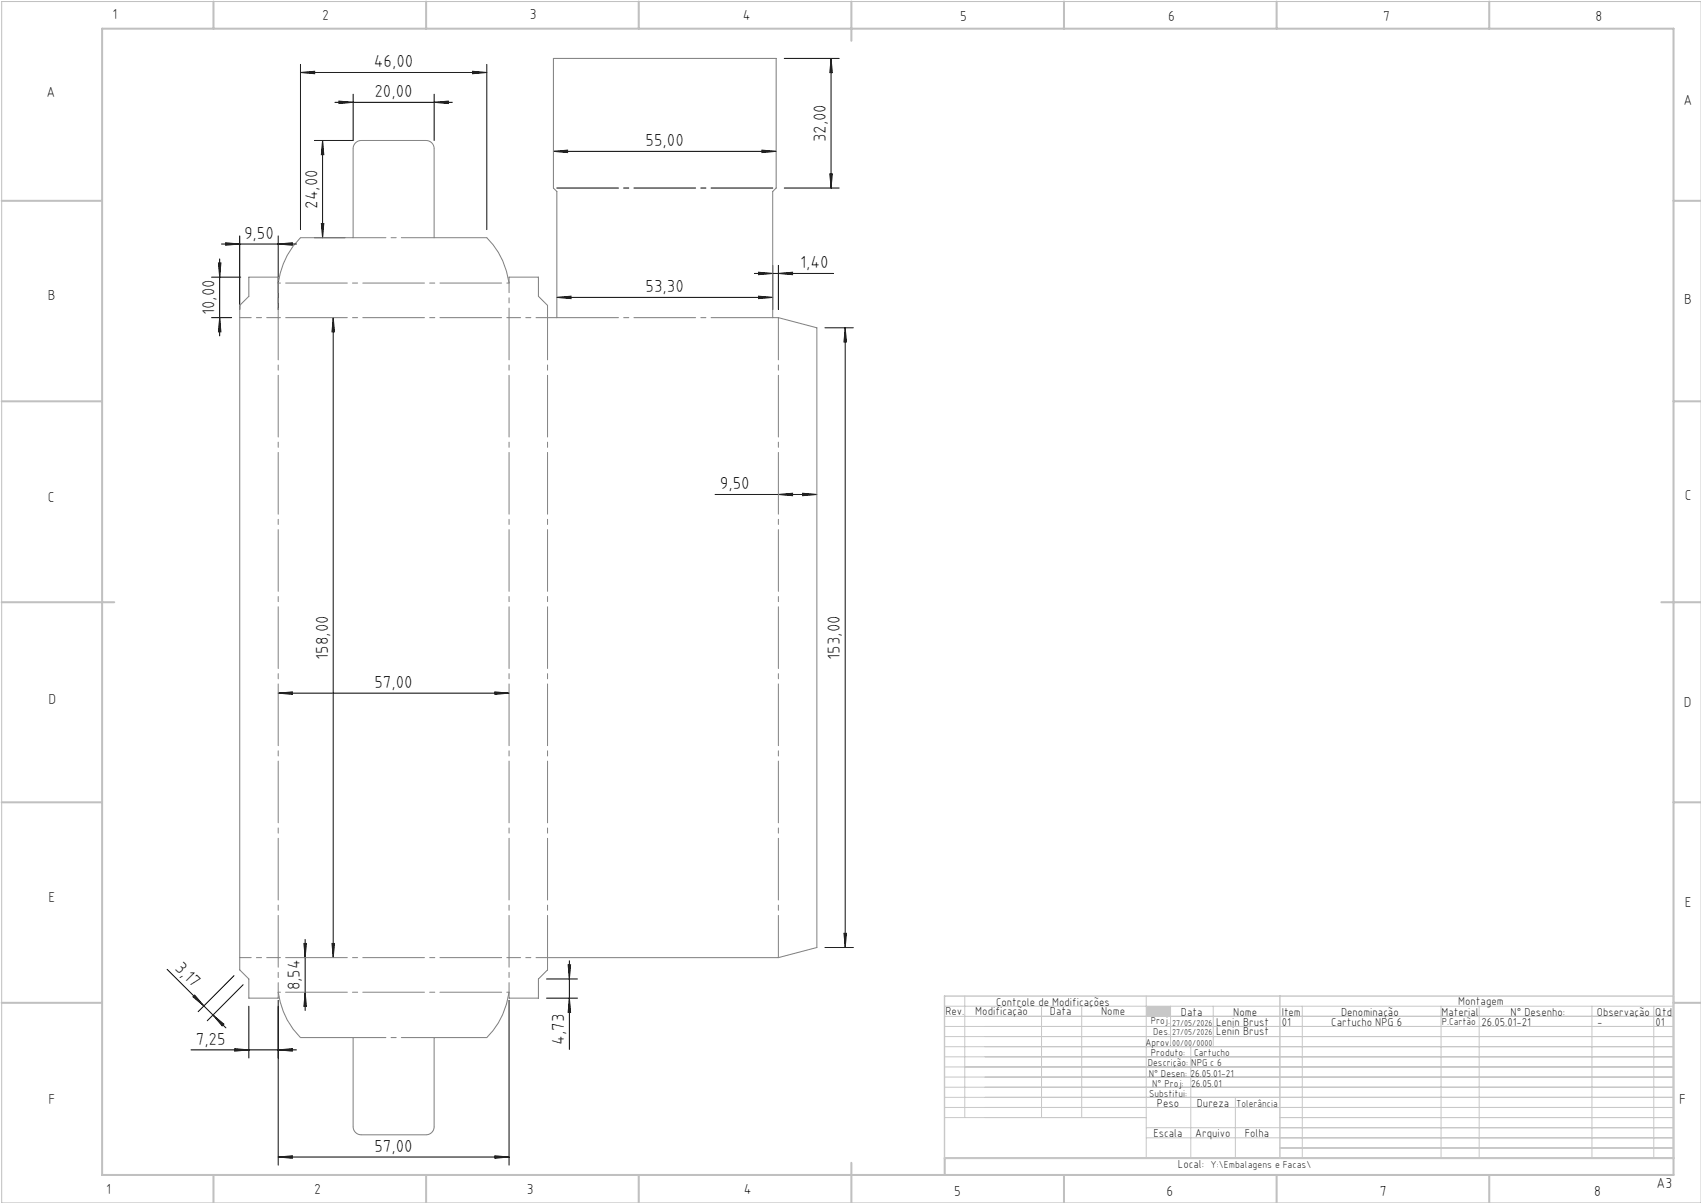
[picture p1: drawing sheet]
<svg xmlns="http://www.w3.org/2000/svg" width="420mm" height="297mm" viewBox="0 0 420 297" stroke-linecap="round" stroke-linejoin="round" font-family="sans-serif">
<path d="M.4 .4h419.6v296.6h-419.6z" fill="none" stroke="#c0c0c0" stroke-width=".25"/>
<g fill="none" stroke="#c0c0c0" stroke-width=".5">
<path d="M25.2 7.1h388v283h-388zM52.7 .4v6.7M105.2 .4v6.7M157.7 .4v6.7M210.2 .4v9.7M262.7 .4v6.7M315.2 .4v6.7M367.7 .4v6.7M.4 49.6h24.8M413.2 49.6h6.8M.4 99.1h24.8M413.2 99.1h6.8"/>
<path d="M.4 148.7h27.8M410.2 148.7h9.8M.4 198.1h24.8M413.2 198.1h6.8M.4 247.6h24.8M413.2 247.6h6.8M52.7 290.1v6.9M105.2 290.1v6.9M157.7 290.1v6.9M210.2 287.1v9.9M262.7 290.1v6.9M315.2 290.1v6.9"/>
<path d="M367.7 290.1v6.9M413.2 285.9h-179.9v4.2"/>
</g>
<g fill="none" stroke="#c3c8d2" stroke-width=".25">
<path d="M233.2 250.9h180M233.2 248.4h180M233.2 253.4h180M233.2 255.9h180M233.2 258.4h180M238.2 245.9v30M257.2 248.4v27.5M267.1 248.4v27.5M283 245.9v40M289 248.4v10M294 258.4v27.5M299.6 248.4v10"/>
<path d="M321.5 248.4v37.5M355.8 248.4v37.5M365.2 248.4v37.5M393.1 248.4v37.5M408.3 248.4v37.5M233.2 260.9h180M233.2 263.4h180M233.2 265.9h180M233.2 268.4h180M233.2 270.9h180M233.2 273.4h180M233.2 275.9h49.8"/>
<path d="M283 278.4h130.2M305 270.9v15M316 275.9h97.2M283 280.9h130.2M316 283.4h97.2"/>
</g>
<path d="M233.2 245.9h180v40h-180zM316 245.9v40" fill="none" stroke="#c3c8d2" stroke-width=".35"/>
<path d="M283 248.4h6v2.5h-6z" fill-rule="evenodd" fill="#c3c8d2"/>
<g fill="none" stroke="#000" stroke-width=".25">
<path d="M74.2 17.9l3.5-.3v.6zM74.2 15.9v40.8M74.2 17.9h46M116.7 17.6l3.5 .3-3.5 .3zM120.2 15.9v40.8M193.6 14.4h13.6M205.2 14.4v32M205.2 14.4l.3 3.5h-.6zM79.6 34.7v24M79.6 34.7l.3 3.5h-.6zM82.7 25.3h29M83.7 25l3.5 .3-3.5 .3z"/>
<path d="M87.2 23.3v11.4h-9.6M107.2 25.3l3.5-.3v.6zM107.2 23.3v11.4M136.6 37.4l3.5-.3v.6zM136.6 37.4h55M188.1 37.1l3.5 .3-3.5 .3zM55.7 59.9l3.5 .3-3.5 .3zM59.2 58.2v18.2M68.7 58.2v18.2M77.6 58.7h7.6M79.3 55.2h.6l-.3 3.5zM193.6 46.4h13.6"/>
<path d="M204.9 42.9h.6l-.3 3.5zM52.2 68.4h7.2M52.2 78.4h5M53.9 64.9h.6l-.3 3.5zM54.2 63.9v19M54.2 78.4l.3 3.5h-.6zM54.7 60.2h18.5M68.7 60.2l3.5-.3v.6zM82.3 78.4l.3 3.5h-.6zM82.3 78.4v158M137.5 73.4l3.5-.3v.6zM137.5 73.4h53.3"/>
<path d="M186.3 67.5h19.5M187.3 73.1l3.5 .3-3.5 .3zM187.3 67.2l3.5 .3-3.5 .3zM190.8 65.5v10.9M192.2 67.5l3.5-.3v.6zM192.2 65.5v10.9M203.7 80.9h7M208.7 80.9v153M208.7 80.9l.3 3.5h-.6zM176.6 122.1h25.1M192.2 122.1l3.5-.3v.6zM198.2 121.8l3.5 .3-3.5 .3z"/>
<path d="M68.7 171.1l3.5-.3v.6zM68.7 171.1h57M122.2 170.8l3.5 .3-3.5 .3zM41.3 239.3l14.5 14.5M75 232.9h.6l-.3 3.5zM75.3 231.9v17.6M82 232.9h.6l-.3 3.5zM140.3 238.2h.6l-.3 3.5zM140.6 237.2v21.9M203.7 233.9h7M208.4 230.4h.6l-.3 3.5zM47.2 259.2h26"/>
<path d="M48.1 245.7l2.2 2.6-2.7-2.2zM52.6 250.6l2.7 2.2-.4 .5zM57.8 240.9l-8.9 8.9M57.9 258.9l3.5 .3-3.5 .3zM60 243.1l-8.8 8.9M61.4 248.4v12.8M68.7 259.2l3.5-.3v.6zM68.7 247v40.7M75.3 245l.3 3.5h-.6zM125.7 247v40.7M134.9 246.4h7.7M134.9 241.7h7.7"/>
<path d="M140.6 246.4l.3 3.5h-.6zM68.7 285.7l3.5-.3v.6zM68.7 285.7h57M122.2 285.4l3.5 .3-3.5 .3z"/>
</g>
<path d="M87.7 35.3l.7-.4 .8-.2h16l1.2 .4 .6 .8 .2 .8v22h13a19.2 19.2 0 0 1 5.5 11.2v-1.5h7.2v4.8l2.3 2.2v3h2.3v-31.1l-.9-.9v-32h55v32l-.8 .9v31.1h1.4l9.5 2.5v153l-9.5 2.5h-57v3.1l-2.3 2.2v4.7h-7.2v-1.4a19.5 19.5 0 0 1-5.5 11.2h-13v22.2l-.2 .6-.5 .7-.7 .4-.6 .1h-16l-1.2-.4-.6-.8-.2-.8v-22h-13a19.3 19.3 0 0 1-5.5-11.2v1.4h-7.3v-4.7l-2.2-2.2v-164.1l2.2-2.2v-4.8h7.3v1.5a19.7 19.7 0 0 1 5.5-11.2h13v-22l.2-.8z" fill="none" stroke="#808080" stroke-width=".25"/>
<path d="M136.6 46.4h55" fill="none" stroke="#000" stroke-width=".25" stroke-dasharray="15.2 1.3 1.3 1.3" stroke-dashoffset="-.8"/>
<path d="M59.2 78.4h9.5M125.7 78.4h9.5M68.7 236.4h-9.5M135.2 236.4h-9.5" fill="none" stroke="#808080" stroke-width=".25" stroke-dasharray="15.2 1.3 1.3 1.3" stroke-dashoffset="12.4"/>
<path d="M68.7 78.4v158M125.7 78.4v158M135.2 78.4v158M192.2 78.4v158" fill="none" stroke="#808080" stroke-width=".25" stroke-dasharray="15.2 1.3 1.3 1.3" stroke-dashoffset="4.8"/>
<path d="M68.7 78.4h57M125.7 69.9h-57M125.7 236.4h-57M125.7 245h-57" fill="none" stroke="#808080" stroke-width=".25" stroke-dasharray="15.2 1.3 1.3 1.3" stroke-dashoffset="-1.8"/>
<path d="M137.5 78.4h53.3" fill="none" stroke="#808080" stroke-width=".25" stroke-dasharray="15.2 1.3 1.3 1.3"/>
<path d="M87.2 58.7h20M87.2 256.2h20" fill="none" stroke="#808080" stroke-width=".25" stroke-dasharray="15.2 1.3 1.3 1.3" stroke-dashoffset="7.1"/>
<path d="M68.7 69.9v8.5M125.7 69.9v8.5M68.7 245v-8.6M125.7 245v-8.6" fill="none" stroke="#808080" stroke-width=".25" stroke-dasharray="15.2 1.3 1.3 1.3" stroke-dashoffset="12.9"/>
<g fill="#000">
<path d="M79.6 34.7l.3 3.5h-.6zM79.3 55.2h.6l-.3 3.5zM53.9 64.9h.6l-.3 3.5zM54.2 78.4l.3 3.5h-.6zM82.3 78.4l.3 3.5h-.6zM82 232.9h.6l-.3 3.5zM75 232.9h.6l-.3 3.5zM75.3 245l.3 3.5h-.6zM208.7 80.9l.3 3.5h-.6zM208.4 230.4h.6l-.3 3.5z"/>
<path d="M83.7 25l3.5 .3-3.5 .3zM107.2 25.3l3.5-.3v.6zM55.7 59.9l3.5 .3-3.5 .3zM68.7 60.2l3.5-.3v.6zM74.2 17.9l3.5-.3v.6zM116.7 17.6l3.5 .3-3.5 .3zM137.5 73.4l3.5-.3v.6zM187.3 73.1l3.5 .3-3.5 .3zM136.6 37.4l3.5-.3v.6zM188.1 37.1l3.5 .3-3.5 .3zM187.3 67.2l3.5 .3-3.5 .3zM192.2 67.5l3.5-.3v.6z"/>
<path d="M204.9 42.9h.6l-.3 3.5zM205.2 14.4l.3 3.5h-.6z"/>
<path d="M198.2 121.8l3.5 .3-3.5 .3zM192.2 122.1l3.5-.3v.6zM68.7 259.2l3.5-.3v.6zM57.9 258.9l3.5 .3-3.5 .3z"/>
<path d="M68.7 171.1l3.5-.3v.6zM122.2 170.8l3.5 .3-3.5 .3z"/>
<path d="M52.6 250.6l2.7 2.2-.4 .5zM48.1 245.7l2.2 2.6-2.7-2.2z"/>
<path d="M140.6 246.4l.3 3.5h-.6zM140.3 238.2h.6l-.3 3.5z"/>
<path d="M68.7 285.7l3.5-.3v.6zM122.2 285.4l3.5 .3-3.5 .3z"/>
</g>
<g font-size="4.3">
<text x="92.3" y="16.6">46,00</text>
<text x="92.5" y="24">20,00</text>
<text x="203.9" y="35.2" transform="rotate(-90 203.9 35.2)">32,00</text>
<text x="159.4" y="36.1">55,00</text>
<text x="78.4" y="51.6" transform="rotate(-90 78.4 51.6)">24,00</text>
<text x="60.3" y="59">9,50</text>
<text x="197.5" y="66.2">1,40</text>
<text x="53" y="77.9" transform="rotate(-90 53 77.9)">10,00</text>
<text x="159.4" y="72.1">53,30</text>
<text x="177.8" y="120.8">9,50</text>
<text x="81" y="162.9" transform="rotate(-90 81 162.9)">158,00</text>
<text x="207.4" y="162.9" transform="rotate(-90 207.4 162.9)">153,00</text>
<text x="92.5" y="169.8">57,00</text>
<text x="43" y="239.3" transform="rotate(45 43 239.3)">3,17</text>
<text x="74.1" y="244.5" transform="rotate(-90 74.1 244.5)">8,54</text>
<text x="48.4" y="257.9">7,25</text>
<text x="139.3" y="257.9" transform="rotate(-90 139.3 257.9)">4,73</text>
<text x="92.5" y="284.4">57,00</text>
</g>
<g font-size="3.6">
<text x="27.8" y="4.8">1</text>
<text x="79.5" y="4.9">2</text>
<text x="130.8" y="4.8">3</text>
<text x="183.4" y="4.9">4</text>
<text x="237.1" y="5.1">5</text>
<text x="288.4" y="5.2">6</text>
<text x="341.5" y="5.1">7</text>
<text x="394" y="5.2">8</text>
<text x="11.5" y="24">A</text>
<text x="415.7" y="25.8">A</text>
<text x="11.8" y="74.1">B</text>
<text x="415.8" y="75.1">B</text>
<text x="11.8" y="124">C</text>
<text x="416" y="123.5">C</text>
<text x="12" y="173.7">D</text>
<text x="415.8" y="174.7">D</text>
<text x="12" y="222.6">E</text>
<text x="416" y="223.9">E</text>
<text x="12" y="272.6">F</text>
<text x="414.6" y="272.6">F</text>
<text x="409" y="293.3">A3</text>
<text x="26.2" y="294.8">1</text>
<text x="77.6" y="294.8">2</text>
<text x="130.1" y="294.8">3</text>
<text x="183.7" y="294.7">4</text>
<text x="235.6" y="295.2">5</text>
<text x="288" y="295.2">6</text>
<text x="340.7" y="295.2">7</text>
<text x="393.6" y="295.2">8</text>
</g>
<g font-size="2.9">
<text x="240.8" y="250.6">Modificação</text>
<text x="259.2" y="250.6">Data</text>
<text x="271.9" y="250.6">Nome</text>
<text x="290.9" y="288.4">Local:</text>
</g>
<g font-size="2.8">
<text x="233.4" y="250.6">Rev.</text>
<text x="246" y="248.4">Controle de Modificações</text>
<text x="291.6" y="250.8">Data</text>
<text x="304.5" y="250.8">Nome</text>
<text x="316.5" y="250.9">Item</text>
<text x="331.1" y="250.9">Denominação</text>
<text x="355.9" y="250.9">Material</text>
<text x="360.1" y="248.2">Montagem</text>
<text x="373" y="250.9">N° Desenho:</text>
<text x="394.3" y="250.9">Observação</text>
<text x="408.7" y="250.9">Qtd</text>
<text x="300.3" y="253.3">Lenin Brust</text>
<text x="300.3" y="255.5">Lenin Brust</text>
<text x="316.5" y="253.2">01</text>
<text x="328.7" y="253.2">Cartucho NPG 6</text>
<text x="365.8" y="253.3">26.05.01-21</text>
<text x="394.3" y="253.2">-</text>
<text x="408.7" y="253.2">01</text>
<text x="285.6" y="273.3">Peso</text>
<text x="295.5" y="273.3">Dureza</text>
<text x="284.8" y="280.8">Escala</text>
<text x="295.1" y="280.8">Arquivo</text>
<text x="307.3" y="280.8">Folha</text>
</g>
<g font-size="2.5">
<text x="284.1" y="252.9">Proj.</text>
<text x="284.8" y="255.5">Des.</text>
<text x="356" y="252.9">P.Cartão</text>
<text x="282.8" y="258.3">Aprov.</text>
<text x="283.4" y="263.3">Descrição:</text>
<text x="284.2" y="260.7">Produto:</text>
<text x="294.1" y="263.2">NPG c 6</text>
<text x="294.9" y="260.6">Cartucho</text>
<text x="283.7" y="265.9">N° Desen: 26.05.01-21</text>
<text x="284.5" y="268.3">N° Proj:</text>
<text x="294.1" y="268.3">26.05.01</text>
<text x="283.7" y="270.9">Substitui:</text>
<text x="305.2" y="273.3">Tolerância</text>
<text x="298.9" y="288.4">Y:\Embalagens e Facas\</text>
</g>
<g font-size="2.1">
<text x="289.4" y="253.3">27/05/2026</text>
<text x="289.4" y="255.5">27/05/2026</text>
<text x="289.4" y="258.3">00/00/0000</text>
</g>
</svg>
